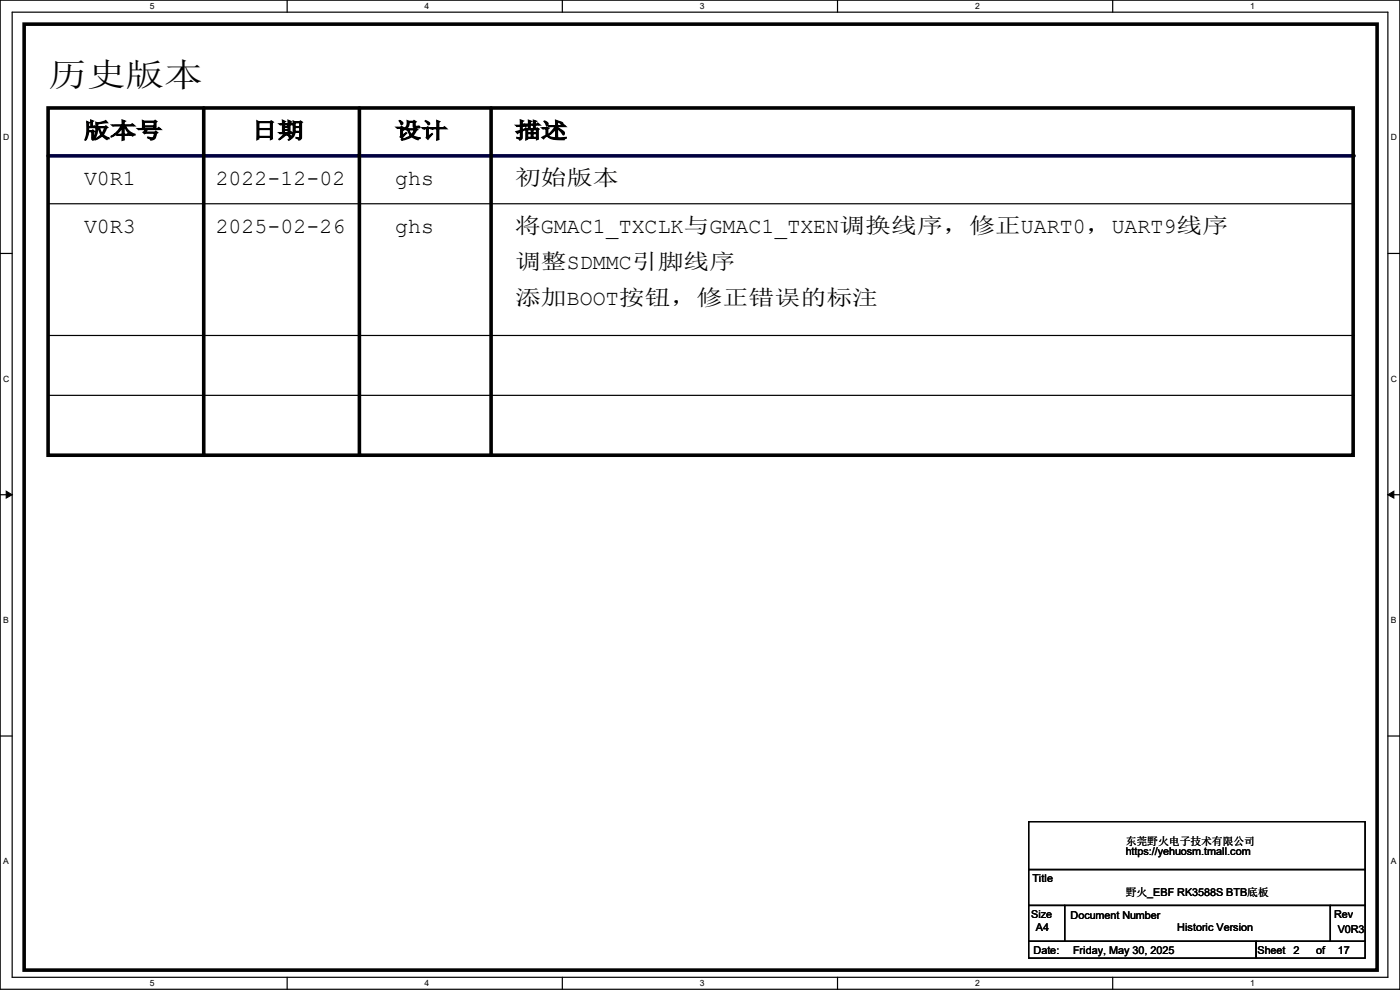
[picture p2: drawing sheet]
<svg xmlns="http://www.w3.org/2000/svg" width="297mm" height="210mm" viewBox="0 0 297 210" stroke-linecap="round" stroke-linejoin="round" font-family="sans-serif">
<path d="M0 0h297v209.8h-297zM2.6 2.6h291.8v204.7h-291.8z" fill="none" stroke="#000" stroke-width=".25"/>
<g fill="#fff">
<path d="M31.7 .3h1v2h-1z"/>
<path d="M31.7 207.6h1v2h-1z"/>
</g>
<path d="M60.9 0v2.6M60.9 207.3v2.5" fill="none" stroke="#000" stroke-width=".25"/>
<g fill="#fff">
<path d="M90.1 .3h1v2h-1z"/>
<path d="M90.1 207.6h1v2h-1z"/>
</g>
<path d="M119.3 0v2.6M119.3 207.3v2.5" fill="none" stroke="#000" stroke-width=".25"/>
<g fill="#fff">
<path d="M148.5 .3h.9v2h-.9z"/>
<path d="M148.5 207.6h.9v2h-.9z"/>
</g>
<path d="M177.7 0v2.6M177.7 207.3v2.5" fill="none" stroke="#000" stroke-width=".25"/>
<g fill="#fff">
<path d="M206.8 .3h1v2h-1z"/>
<path d="M206.8 207.6h1v2h-1z"/>
</g>
<path d="M236.1 0v2.6M236.1 207.3v2.5" fill="none" stroke="#000" stroke-width=".25"/>
<g fill="#fff">
<path d="M265.2 .3h1v2h-1z"/>
<path d="M265.2 207.6h1v2h-1z"/>
<path d="M.7 28.2h1.2v1.9h-1.2z"/>
<path d="M295.1 28.2h1.2v1.9h-1.2z"/>
<path d="M.7 79.3h1.2v2h-1.2z"/>
<path d="M295.1 79.3h1.2v2h-1.2z"/>
</g>
<path d="M0 53.8h2.6M294.4 53.8h2.6" fill="none" stroke="#000" stroke-width=".25"/>
<g fill="#fff">
<path d="M.7 130.5h1.2v2h-1.2z"/>
<path d="M295.1 130.5h1.1v2h-1.1z"/>
</g>
<path d="M0 104.9h2.6M294.4 104.9h2.6" fill="none" stroke="#000" stroke-width=".25"/>
<path d="M1.3 104.2l1.3 .7-1.3 .8zM294.4 104.9l1.3-.7v1.5z" fill="#000" stroke="#000" stroke-width=".21"/>
<g fill="#fff">
<path d="M.7 181.7h1.2v2h-1.2z"/>
<path d="M295.1 181.7h1.1v2h-1.1z"/>
</g>
<path d="M0 156.1h2.6M294.4 156.1h2.6" fill="none" stroke="#000" stroke-width=".25"/>
<path d="M10.2 33.1h276.9" fill="none" stroke="#000040" stroke-width=".76"/>
<circle cx="287.1" cy="33.1" r=".38" fill="#000040"/>
<g fill="none" stroke="#000" stroke-width=".25">
<path d="M10.2 43.2h276.9M287.1 43.2h.1M10.2 71.2h276.9M287.1 71.2h.1M10.2 83.9h276.9M287.1 83.9h.1M218.2 174.3h71.4v10.1h-71.4zM218.2 184.4h71.4v7.7h-71.4zM218.2 192.1h7.6v7.6h-7.6zM218.2 199.7h48.3v3.5h-48.3zM225.8 192.1h56.4v7.6h-56.4zM266.5 199.7h23.1v3.5h-23.1z"/>
<path d="M282.2 192.1h7.4v7.6h-7.4z"/>
</g>
<path d="M5.1 5.1h287v200.7h-287zM10.2 22.9h276.9v73.7h-276.9zM43.2 22.9v73.7M76.2 22.9v73.7M104.2 22.9v73.7" fill="none" stroke="#000" stroke-width=".76"/>
<g fill="#000">
<circle cx="43.2" cy="96.6" r=".38"/>
<circle cx="76.2" cy="96.6" r=".38"/>
<circle cx="104.2" cy="96.6" r=".38"/>
</g>
<text font-size="6.9" x="10.2" y="18.2">历史版本</text>
<g font-size="4.6">
<text x="17.8" y="29.3">版本号</text>
<text x="53.4" y="29.3">日期</text>
<text x="83.9" y="29.3">设计</text>
<text x="109.3" y="29.3">描述</text>
<text x="17.8" y="39.2">V0R1</text>
<text x="45.8" y="39.2">2022-12-02</text>
<text x="83.9" y="39.2">ghs</text>
<text x="109.3" y="39.2">初始版本</text>
<text x="17.8" y="49.4">V0R3</text>
<text x="45.8" y="49.4">2025-02-26</text>
<text x="83.9" y="49.4">ghs</text>
<text x="109.3" y="49.4">将GMAC1_TXCLK与GMAC1_TXEN调换线序，修正UART0，UART9线序</text>
<text x="109.3" y="57">调整SDMMC引脚线序</text>
<text x="109.3" y="64.6">添加BOOT按钮，修正错误的标注</text>
</g>
<g font-size="2.3">
<text x="238.8" y="179.2">东莞野火电子技术有限公司</text>
<text x="238.8" y="181.4">https://yehuosm.tmall.com</text>
<text x="219" y="187">Title</text>
<text x="238.8" y="190.1">野火_EBF RK3588S BTB底板</text>
<text x="218.7" y="194.6">Size</text>
<text x="219.8" y="197.4">A4</text>
<text x="227.1" y="194.9">Document Number</text>
<text x="249.7" y="197.4">Historic Version</text>
<text x="283" y="194.6">Rev</text>
<text x="283.8" y="198">V0R3</text>
<text x="219.3" y="202.3">Date:</text>
<text x="227.6" y="202.3">Friday, May 30, 2025</text>
<text x="266.8" y="202.3">Sheet</text>
<text x="274.4" y="202.3">2</text>
<text x="279.2" y="202.3">of</text>
<text x="283.8" y="202.3">17</text>
</g>
<g font-size="1.8">
<text x="31.8" y="1.9">5</text>
<text x="90.1" y="1.9">4</text>
<text x="148.5" y="1.9">3</text>
<text x="206.8" y="1.9">2</text>
<text x="265.2" y="1.9">1</text>
<text x=".7" y="29.8">D</text>
<text x="295.1" y="29.8">D</text>
<text x=".7" y="80.9">C</text>
<text x="295.1" y="80.9">C</text>
<text x=".7" y="132.1">B</text>
<text x="295.1" y="132.1">B</text>
<text x=".7" y="183.3">A</text>
<text x="295.1" y="183.3">A</text>
<text x="31.8" y="209.2">5</text>
<text x="90.1" y="209.2">4</text>
<text x="148.5" y="209.2">3</text>
<text x="206.8" y="209.2">2</text>
<text x="265.2" y="209.2">1</text>
</g>
</svg>
